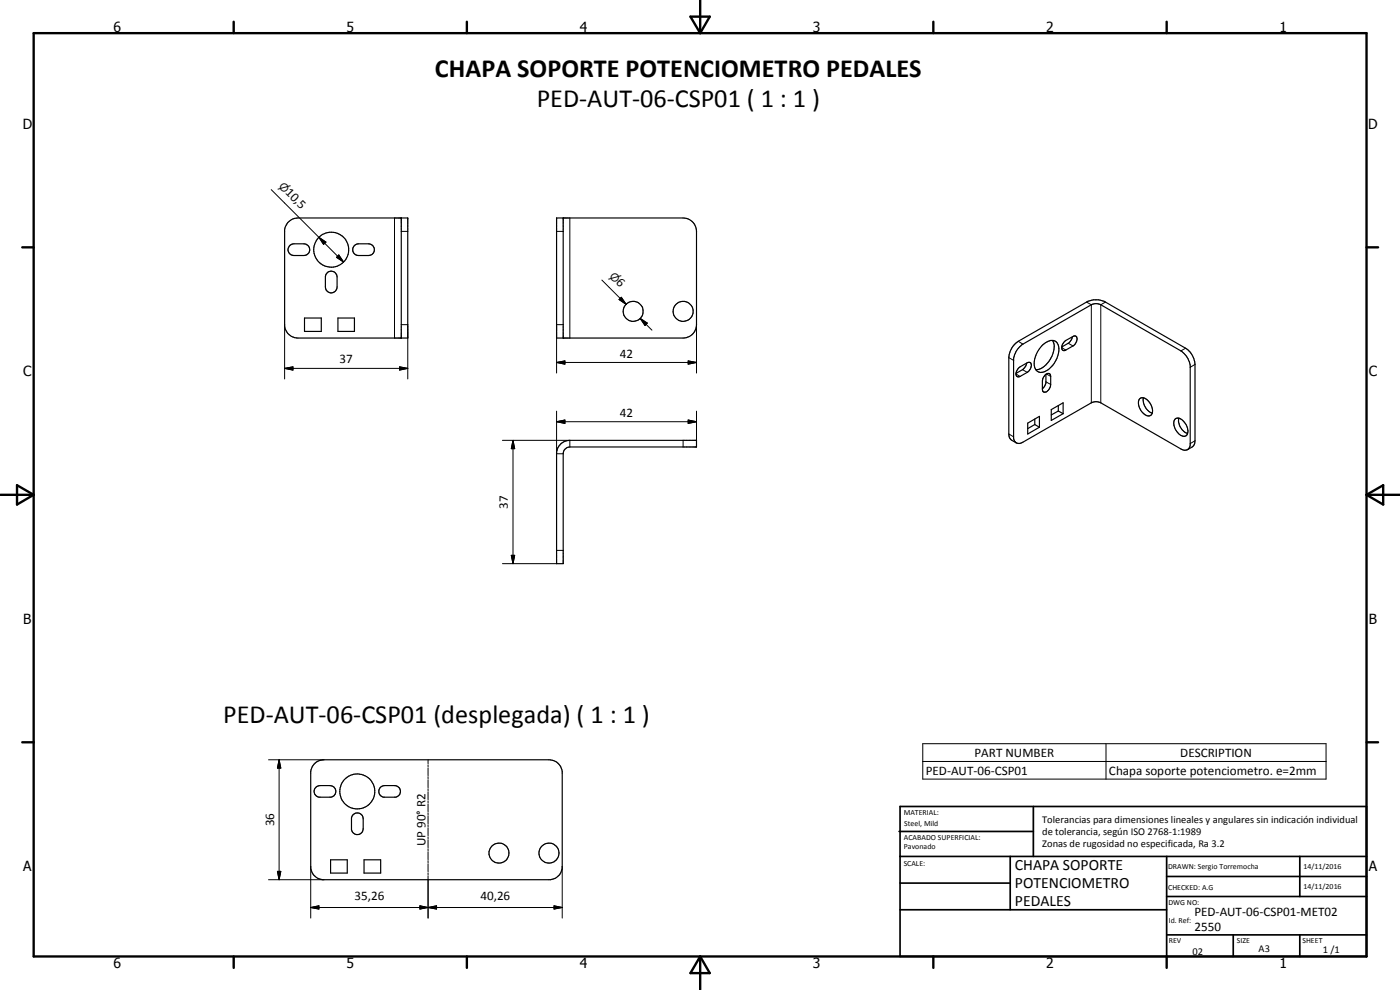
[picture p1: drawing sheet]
<svg xmlns="http://www.w3.org/2000/svg" width="420mm" height="297mm" viewBox="0 0 420 297" stroke-linecap="round" stroke-linejoin="round" font-family="sans-serif">
<g fill="none" stroke="#000" stroke-width=".35">
<path d="M86.4 66.8l1.6-1.1 1.4-.3h33v36h-33a4.1 4.1 0 0 1-4-3.5v-28.9l.3-1zM87 73.6l1.2-.4h3a1.76 1.76 0 0 1 1.8 1.7 1.76 1.76 0 0 1-1.8 1.8h-3a1.76 1.76 0 0 1-1.6-1.2 1.76 1.76 0 0 1 .4-1.9zM106.4 73.6l1.2-.4h3a1.76 1.76 0 0 1 1.7 1.7 1.76 1.76 0 0 1-1.7 1.8h-3a1.76 1.76 0 0 1-1.6-1.2 1.76 1.76 0 0 1 .4-1.9zM120.4 65.4v36M167 65.4h38a4 4 0 0 1 4 4v28a4 4 0 0 1-4 4h-38zM169 65.4v36M91.4 95.4h5v4h-5zM98.3 81.7a1.77 1.77 0 0 1 1.9-.2 1.77 1.77 0 0 1 1 1.6v3a1.76 1.76 0 0 1-1.8 1.8 1.76 1.76 0 0 1-1.7-1.8v-3.3zM101.4 95.4h5v4h-5zM305.7 110.4l2.6-1.6a.82 .82 0 0 1 1.1 .1 .82 .82 0 0 1 0 1.1l-.7 1.4-2.6 1.5a.84 .84 0 0 1-1 0 .84 .84 0 0 1-.1-1.1zM306 104.1l1-.8 20.5-11.9a3.1 3.1 0 0 1 2.9 0l24 13.9a6.4 6.4 0 0 1 2.8 4.5v23.7a1.68 1.68 0 0 1-1 1.5 1.68 1.68 0 0 1-1.8-.3l-24-13.8a3.1 3.1 0 0 0-2.9 0l-20.5 11.8a1.69 1.69 0 0 1-1.8 .2 1.69 1.69 0 0 1-1-1.5v-23.7a6.8 6.8 0 0 1 1.8-3.6zM308.1 109l-.3 .8-.7 .9-2.1 1.3"/>
<path d="M312.6 103.8a3.6 3.6 0 0 1 4.3-1.3 4.6 4.6 0 0 1 0 5.5 5.5 5.5 0 0 1-5 3.7 2.49 2.49 0 0 1-1.5-3.1l.7-2.5zM313.7 112.4l.7-.3h.4l.4 .3a6.8 6.8 0 0 1-.2 4.1 1.36 1.36 0 0 1-2 1l-.2-3.2 .2-.8zM313.9 112.3l-.1 2.8-.3 .9-.7 .6M315.9 102.2a6.1 6.1 0 0 1-1.4 6.6 4.7 4.7 0 0 1-3.7 2.1M319.6 102.3l2.4-1.3a.89 .89 0 0 1 1.2 .2 .89 .89 0 0 1-.1 1.2l-.1 .3a4.9 4.9 0 0 1-3.1 2.3l-.8 .2a1.93 1.93 0 0 1 .5-2.9zM321.8 101l-.2 .9-.8 1-2.1 1.2M342 119.7a1.94 1.94 0 0 1 2.8 .9 3.4 3.4 0 0 1 .7 3.9 2.34 2.34 0 0 1-3.2-1.4l-.3-.8a3 3 0 0 1 0-2.6zM343.2 119.4a4.3 4.3 0 0 0 2.6 4.6M168.3 133.1l1.3-.7 1.4-.3h38v2h-38a2 2 0 0 0-2 2v33h-2v-33.5l.5-1.3zM305 132.9a3.2 3.2 0 0 1-2.1-1.7l-.1-1v-22.9a6.4 6.4 0 0 1 2.8-4.9l20.5-11.8a5.9 5.9 0 0 1 5.7 0l24 13.9a6.3 6.3 0 0 1 2.8 4.8v22.9l-.1 1.1a3.2 3.2 0 0 1-2.1 1.6M308.4 127l3.5-2.1v3.3l-3.5 2zM310.5 125.7v1.7"/>
<path d="M310.5 127.4l1.4 .8M310.5 127.4l-2.1 1.2M315.5 122.9l3.6-2v3.2l-3.6 2.1zM317.6 121.7v1.6M317.6 123.3l1.5 .8M317.6 123.3l-2.1 1.2M352.8 125.6a2.02 2.02 0 0 1 2.6 1.1 2.97 2.97 0 0 1 .5 4.1 3 3 0 0 1-3.3-2.4 2.45 2.45 0 0 1 .2-2.8zM353.8 125.5a4.2 4.2 0 0 0 2.6 4.5M94.2 229.3l1.6-1.1 1.4-.2h67.5a4 4 0 0 1 4 3.5v28.9a4.1 4.1 0 0 1-3.4 3.5h-68.6a4.1 4.1 0 0 1-3.5-3.5v-28.9l.5-1.4zM94.6 236.4l1.1-.6 3.3-.1a1.75 1.75 0 0 1 1.8 1.6 1.75 1.75 0 0 1-1.5 1.9h-3.6a1.72 1.72 0 0 1-1.1-2.8zM114 236.4l1.1-.6 3.3-.1a1.75 1.75 0 0 1 1.8 1.6 1.75 1.75 0 0 1-1.4 1.9h-3.7a1.76 1.76 0 0 1-1.1-2.8zM99.2 258h5v4h-5z"/>
<path d="M105.9 244.5a1.75 1.75 0 0 1 2-.5 1.75 1.75 0 0 1 1.1 1.7v3a1.77 1.77 0 0 1-1.6 1.7 1.77 1.77 0 0 1-1.9-1.4v-3.6zM109.3 258h4.9v4h-4.9z"/>
<circle cx="99.4" cy="74.9" r="5.2"/>
<circle cx="190" cy="93.4" r="3"/>
<circle cx="205" cy="93.4" r="3"/>
<circle cx="107.2" cy="237.5" r="5.3"/>
<circle cx="149.7" cy="256" r="2.98"/>
<circle cx="164.8" cy="256" r="2.99"/>
</g>
<g fill="none" stroke="#000" stroke-width=".3">
<path d="M81.4 56.9l14.3 14.3M95.7 71.2l2.1 1.4-.7 .7zM95.7 71.2l7.4 7.4M101.7 76.5l1.4 2.1-2.1-1.4zM118.4 65.4v36M120.4 69.4h2M167 69.4h2M171 65.4v36M85.4 97.4v16.3M120.4 97.4h2v16.3M169 97.4h-2v14.5M180.6 84l7.3 7.3"/>
<path d="M185.8 89.9l.7-.7 1.4 2.1zM186.5 89.2l1.4 2.1-2.1-1.4zM192.1 95.5l2.2 1.4-.7 .8zM192.1 95.5l3.6 3.6M209 97.4v14.5M326.1 90.6l1.4 .8v29.5M331.8 90.6l-1.4 .8v29.5M85.4 110.5l2.5-.4v.9zM85.4 110.5h37M119.9 110.1l2.5 .4-2.5 .5zM167 108.8l2.5-.5v1zM167 108.8h42"/>
<path d="M206.5 108.3l2.5 .5-2.5 .5zM302.8 107.3l1.4 .8M304.9 112.2l1.2 .7M305.6 102.4l1.4 .9M306.9 110.9l1.4 .8M313.9 114.6l1.4 .8M314.1 112.2l1.2 .7M318.6 104.3l1.3 .7M320.6 103l1.4 .8M355.8 104.5l-1.4 .8M358.6 109.3l-1.4 .9M150.8 132.1h20.2v2"/>
<path d="M154 132.1l.5 2.5h-1.1zM154 132.1v37M167 126.5l2.5-.5v1zM167 123.4v12.7h2M167 126.5h42M205 132.1v2M206.5 126l2.5 .5-2.5 .5zM209 123.4v8.7M302.8 130.2l1.4 .9M358.6 132.2l-1.4 .9M150.8 169.1h16.2M153.4 166.6h1.1l-.5 2.5z"/>
<path d="M167 165.1h2M80.6 228h16.6M83.8 228l.5 2.5h-1zM83.8 228v35.9M128.5 228v1.2M128.5 229.5v.5M128.5 230.4v2.4M128.5 233v.7M128.5 234v2.3M128.5 236.6v.7M128.5 237.6v2.3M276.9 223.1h121.1v10.7h-121.1z"/>
<path d="M276.9 228.5h121.1M331.9 223.1v10.7M93.2 260v15.5M128.5 240.3v.5M128.5 241.2v2.4M128.5 243.9v.6M128.5 244.8v2.3M128.5 247.4v.7M128.5 248.4v2.3M128.5 251.1v.6M128.5 252v2.4M128.5 254.7v.6"/>
<path d="M128.5 255.6v2.4M128.5 258.2v.7M128.5 259.2v2.3M168.7 260v15.5M80.6 263.9h16.6M83.3 261.5h1l-.5 2.4zM93.2 272.3l2.5-.5v1zM93.2 272.3h75.5M126 271.8l2.5 .5-2.5 .5zM128.5 272.3l2.5-.5v1zM128.5 261.9v.6M128.5 262.8v12.7"/>
<path d="M166.3 271.8l2.4 .5-2.4 .5z"/>
</g>
<g fill="none" stroke="#000" stroke-width=".71">
<path d="M10.1 9.9h400v277.1h-400zM70.1 6.5v3.4M140.1 6.5v3.4M207.2 5h5.8l-2.9 4.9zM210.1 0v9.9M280.1 6.5v3.4M350.1 6.5v3.4M6.7 74.2h3.4M410.1 74.2h3.5M.1 148.5h10M5.1 145.6l5 2.9-5 2.9zM410.1 148.5h10"/>
<path d="M410.1 148.5l5-2.9v5.8zM6.7 222.7h3.4M410.1 222.7h3.5M70.1 287v3.4M140.1 287v3.4M210.1 287v10M210.1 287l2.9 5h-5.8zM280.1 287v3.4M350.1 287v3.4"/>
</g>
<g fill="none" stroke="#000" stroke-width=".51">
<path d="M269.8 249.5h40.3M270.1 242h140v45h-140zM270.1 257h140M303.2 257v16M310.1 242v15M350.1 257v30M390.1 257v12M270.1 265h33.1M270.1 273h80M350.1 269h60M350.1 263h60M350.1 280.5h60"/>
<path d="M370.1 280.5v6.5M390.1 280.5v6.5"/>
</g>
<g fill="#000">
<path d="M95.7 71.2l2.1 1.4-.7 .7zM101.7 76.5l1.4 2.1-2.1-1.4zM186.5 89.2l1.4 2.1-2.1-1.4zM192.1 95.5l2.2 1.4-.7 .8zM85.4 110.5l2.5-.4v.9zM119.9 110.1l2.5 .4-2.5 .5zM167 108.8l2.5-.5v1zM206.5 108.3l2.5 .5-2.5 .5zM154 132.1l.5 2.5h-1.1zM167 126.5l2.5-.5v1zM206.5 126l2.5 .5-2.5 .5zM153.4 166.6h1.1l-.5 2.5z"/>
<path d="M83.8 228l.5 2.5h-1zM83.3 261.5h1l-.5 2.4zM93.2 272.3l2.5-.5v1zM126 271.8l2.5 .5-2.5 .5zM128.5 272.3l2.5-.5v1zM166.3 271.8l2.4 .5-2.4 .5z"/>
</g>
<g font-size="7.9">
<text x="130.5" y="23">CHAPA SOPORTE POTENCIOMETRO PEDALES</text>
<text x="161.1" y="32">PED-AUT-06-CSP01 ( 1 : 1 )</text>
<text x="67" y="216.8">PED-AUT-06-CSP01 (desplegada) ( 1 : 1 )</text>
</g>
<g font-size="4.7">
<text x="304.6" y="261.1">CHAPA SOPORTE</text>
<text x="304.6" y="266.5">POTENCIOMETRO</text>
<text x="304.6" y="271.9">PEDALES</text>
</g>
<g font-size="4.2">
<text x="34" y="9.6">6</text>
<text x="104" y="9.6">5</text>
<text x="174" y="9.6">4</text>
<text x="244" y="9.6">3</text>
<text x="314" y="9.6">2</text>
<text x="384" y="9.6">1</text>
<text x="6.8" y="38.7">D</text>
<text x="410.6" y="38.7">D</text>
<text x="7" y="112.9">C</text>
<text x="410.8" y="112.9">C</text>
<text x="7" y="187.1">B</text>
<text x="410.8" y="187.1">B</text>
<text x="7" y="261.4">A</text>
<text x="410.8" y="261.4">A</text>
<text x="34" y="290.4">6</text>
<text x="104" y="290.4">5</text>
<text x="174" y="290.4">4</text>
<text x="244" y="290.4">3</text>
<text x="314" y="290.4">2</text>
<text x="384" y="290.4">1</text>
</g>
<g font-size="3.9">
<text x="85.5" y="58" transform="rotate(45 85.5 58)">10,5</text>
<text x="184.7" y="85" transform="rotate(45 184.7 85)">6</text>
<text x="186" y="107.3">42</text>
<text x="101.9" y="109.1">37</text>
<text x="186" y="125">42</text>
<text x="152.4" y="152.7" transform="rotate(-90 152.4 152.7)">37</text>
<text x="292.5" y="227.1">PART NUMBER</text>
<text x="354.2" y="227.1">DESCRIPTION</text>
<text x="277.8" y="232.4">PED-AUT-06-CSP01</text>
<text x="332.8" y="232.5">Chapa soporte potenciometro. e=2mm</text>
<text x="82.2" y="247.9" transform="rotate(-90 82.2 247.9)">36</text>
<text x="127.7" y="253.9" transform="rotate(-90 127.7 253.9)">UP 90° R2</text>
<text x="106.4" y="270.2">35,26</text>
<text x="144.2" y="270.2">40,26</text>
<text x="358.5" y="275">PED-AUT-06-CSP01-MET02</text>
<text x="358.5" y="279.4">2550</text>
</g>
<g font-size="3.3">
<text x="83.5" y="56" transform="rotate(45 83.5 56)">n</text>
<text x="182.7" y="83.1" transform="rotate(45 182.7 83.1)">n</text>
</g>
<g font-size="3.1">
<text x="312.7" y="246.8">Tolerancias para dimensiones lineales y angulares sin indicación individual</text>
<text x="312.7" y="250.4">de tolerancia, según ISO 2768-1:1989</text>
<text x="312.7" y="254">Zonas de rugosidad no especificada, Ra 3.2</text>
<text x="357.9" y="286.4">02</text>
<text x="377.7" y="285.6">A3</text>
<text x="397" y="285.9">1 /1</text>
</g>
<g font-size="2.4">
<text x="271.2" y="244.4">MATERIAL:</text>
<text x="271.3" y="252">ACABADO SUPERFICIAL:</text>
<text x="271.4" y="247.9">Steel, Mild</text>
<text x="271.3" y="254.6">Pavonado</text>
<text x="271.2" y="259.7">SCALE:</text>
<text x="350.6" y="260.8">DRAWN: Sergio Torremocha</text>
<text x="391.2" y="260.6">14/11/2016</text>
<text x="350.6" y="267">CHECKED: A.G</text>
<text x="391.2" y="266.7">14/11/2016</text>
<text x="350.6" y="271.4">DWG NO:</text>
<text x="350.8" y="276.9">Id. Ref:</text>
<text x="350.8" y="282.8">REV</text>
<text x="371.2" y="282.9">SIZE</text>
<text x="390.9" y="282.9">SHEET</text>
</g>
</svg>
